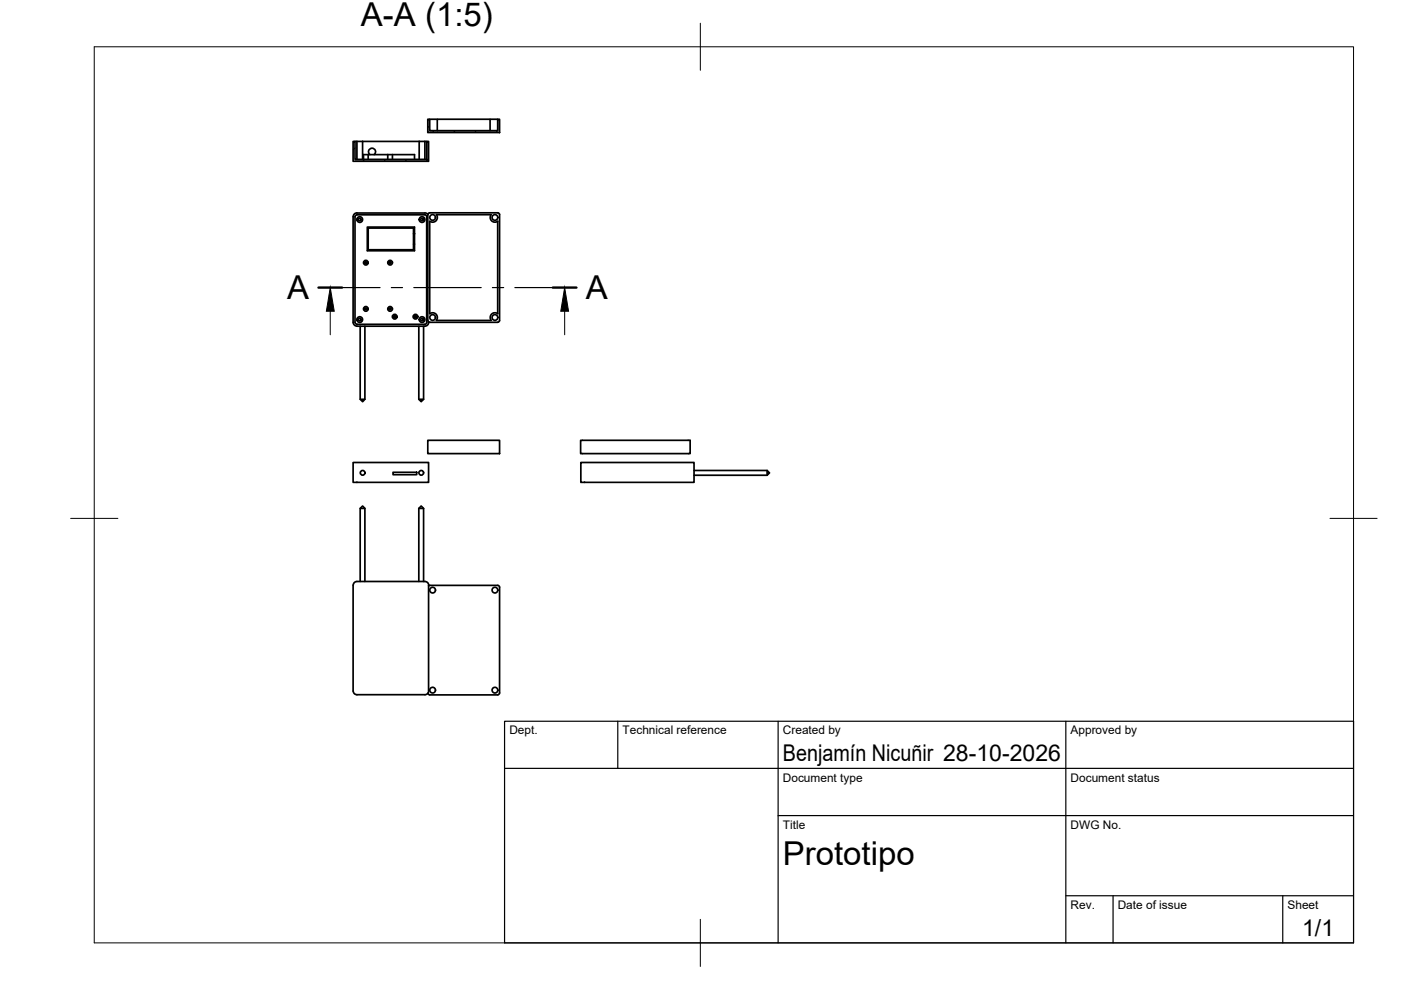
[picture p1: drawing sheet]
<svg xmlns="http://www.w3.org/2000/svg" width="297mm" height="210mm" viewBox="0 0 297 210" stroke-linecap="round" stroke-linejoin="round" font-family="sans-serif">
<!-- layer: Visible -->
<g fill="none" stroke="#000" stroke-width=".36">
<path d="M74.9 30h.4v3.8h15.2v-3.8h.4v4.2h-16zM75.3 30h.4M75.7 30h1.2M75.7 30v3.8M76.9 30h12M76.9 30v3.8M78.1 32.8h-1v1M78.1 32.8h4.1M78.1 32.8v1M79.3 32.8a.75 .75 0 0 0 .1-1.1 .75 .75 0 0 0-1.1 0 .75 .75 0 0 0 .1 1.1M82.2 32.8h5.7v1M82.2 32.8v1"/>
<path d="M83.2 32.8v1M88.9 30h1.2M88.9 30v3.8M90.1 30h.4M90.1 30v3.8M90.7 25.3h.4v2.4h14.4v-2.4h.4v2.8h-15.2zM91.1 25.3h14.4M92.7 25.3v2.4M103.9 25.3v2.4M74.9 45.9v22.5M75.3 45.7l.4-.2h14.4l.3 .2 .1 22.7-.2 .3h-14.6l-.4-.2zM87.7 49.5h.2"/>
<path d="M87.9 49.5v2.2h-.2v-3.3h-9.6v4.6h9.6v-1.3M87.9 49.5v-1.4h-10v5.1h10v-1.5M90.7 45.5v22.4M90.7 45.5l.4-.4h14.4l.4 .2v22.6l-.4 .4h-14.4l-.4-.4M90.7 45.5l-.6-.3-14.4-.1a.79 .79 0 0 0-.8 .8M92.5 45.5h11.6M92.5 45.5a1.01 1.01 0 0 1-.1 1.3 1.01 1.01 0 0 1-1.3 .1v19.6a1.01 1.01 0 0 1 1.3 .1 1.01 1.01 0 0 1 .1 1.3M104.1 45.5a1.01 1.01 0 0 0 .1 1.3 1.01 1.01 0 0 0 1.3 .1v19.6a.99 .99 0 0 0-1.3 .1 .99 .99 0 0 0-.1 1.3M74.9 68.4a.79 .79 0 0 0 .8 .7M75.7 69.2h14.4M76.4 69.2v15.5l.5 .5 .5-.5v-15.5M88.8 69.2v15.5l.5 .5 .5-.5v-15.5"/>
<path d="M90.9 68.3v.1M90.9 68.4a.79 .79 0 0 1-.8 .7M92.5 67.9h11.6M74.9 98.1h16v4.2h-16zM76.4 84.7h1M88.8 84.7h1M90.7 93.4h15.2v2.8h-15.2zM123.1 93.4h23.2v2.8h-23.2zM123.1 98.1h24.1v4.2h-24.1zM147.2 99.8h15.4l.6 .5-.6 .5h-15.4M162.6 99.8v1M76.4 107.8h1"/>
<path d="M83.3 100.1h5v.5h-5zM88.8 107.8h1M74.9 124.1v22.4M74.9 124.1a.79 .79 0 0 1 .8-.8h14.4a.79 .79 0 0 1 .8 .8M76.4 123.3v-15.5l.5-.5 .5 .5v15.5M88.8 123.3v-15.5l.5-.5 .5 .5v15.5M90.9 124.1v22.4M90.9 124.2l14.6-.1 .4 .2v22.6l-.4 .4M74.9 146.5a.79 .79 0 0 0 .8 .8h14.4a.79 .79 0 0 0 .8-.8M90.7 147l.4 .3M91.1 147.3h14.4"/>
<circle cx="76.3" cy="46.5" r=".29"/>
<circle cx="76.3" cy="46.5" r=".6"/>
<circle cx="77.6" cy="55.7" r=".5"/>
<circle cx="77.6" cy="55.7" r=".2"/>
<circle cx="82.7" cy="55.7" r=".5"/>
<circle cx="82.7" cy="55.7" r=".2"/>
<circle cx="89.5" cy="46.5" r=".29"/>
<circle cx="89.5" cy="46.5" r=".6"/>
<circle cx="91.7" cy="46.1" r=".6"/>
<circle cx="104.9" cy="46.1" r=".6"/>
<circle cx="76.3" cy="67.8" r=".29"/>
<circle cx="76.3" cy="67.8" r=".6"/>
<circle cx="77.6" cy="65.5" r=".5"/>
<circle cx="77.6" cy="65.5" r=".2"/>
<circle cx="82.7" cy="65.5" r=".5"/>
<circle cx="82.7" cy="65.5" r=".2"/>
<circle cx="83.7" cy="67.1" r=".5"/>
<circle cx="83.7" cy="67.1" r=".24"/>
<circle cx="88.1" cy="67.1" r=".5"/>
<circle cx="88.1" cy="67.1" r=".24"/>
<circle cx="89.5" cy="67.8" r=".29"/>
<circle cx="89.5" cy="67.8" r=".6"/>
<circle cx="91.7" cy="67.3" r=".6"/>
<circle cx="104.9" cy="67.3" r=".6"/>
<circle cx="76.9" cy="100.2" r=".5"/>
<circle cx="89.3" cy="100.2" r=".5"/>
<circle cx="91.7" cy="125.1" r=".6"/>
<circle cx="104.9" cy="125.1" r=".6"/>
<circle cx="91.7" cy="146.3" r=".6"/>
<circle cx="104.9" cy="146.3" r=".6"/>
</g>
<!-- layer: BORDER -->
<path d="M20 9.9h267v190h-267zM148.5 4.9v10M15 109.9h10M282 109.9h10M148.5 194.9v10" fill="none" stroke="#000" stroke-width=".21"/>
<!-- layer: TITLEBLOCK -->
<path d="M107 152.9h180v47h-180zM131 152.9v10M165 152.9v47M226 152.9v47M107 162.9h180M165 172.9h122M226 189.9h61M236 189.9v10M272 189.9v10" fill="none" stroke="#000" stroke-width=".25"/>
<!-- layer: Hatching -->
<path d="M75.3 31.4l-.4 .4M77.3 33.8l-.4 .4M81.8 33.8l-.4 .4M86.3 33.8l-.4 .4M90.7 26.7l.4 .4M90.9 33.7l-.5 .5M91.7 27.7l.4 .4M96.2 27.7l.4 .4M100.6 27.7l.4 .4M105.1 27.7l.4 .4" fill="none" stroke="#000" stroke-width=".21"/>
<!-- layer: Section Lines -->
<path d="M67.5 61h5M117.2 61h5" fill="none" stroke="#000" stroke-width=".51"/>
<path d="M72.5 61h8.1M83 61h2.3M87.7 61h14.3M104.4 61h2.4M109.2 61h8" fill="none" stroke="#000" stroke-width=".25"/>
<path d="M70 66v5M119.7 66v5" fill="none" stroke="#000" stroke-width=".21"/>
<path d="M70 61l.9 5h-1.7zM119.7 61l.8 5h-1.6z" fill="#000" stroke="#000" stroke-width=".21"/>
<g font-size="7">
<text x="76.5" y="5.6">A-A (1:5)</text>
<text x="60.9" y="63.5">A</text>
<text x="124.2" y="63.5">A</text>
<text x="166" y="183.4">Prototipo</text>
</g>
<g font-size="4.9">
<text x="166" y="161.4">Benjamín Nicuñir 28-10-2026</text>
<text x="276.1" y="198.6">1/1</text>
</g>
<g font-size="2.5">
<text x="108" y="155.7">Dept.</text>
<text x="132" y="155.7">Technical reference</text>
<text x="166" y="155.7">Created by</text>
<text x="227" y="155.7">Approved by</text>
<text x="166" y="165.7">Document type</text>
<text x="227" y="165.7">Document status</text>
<text x="166" y="175.7">Title</text>
<text x="227" y="175.7">DWG No.</text>
<text x="227" y="192.7">Rev.</text>
<text x="237" y="192.7">Date of issue</text>
<text x="273" y="192.7">Sheet</text>
</g>
</svg>
